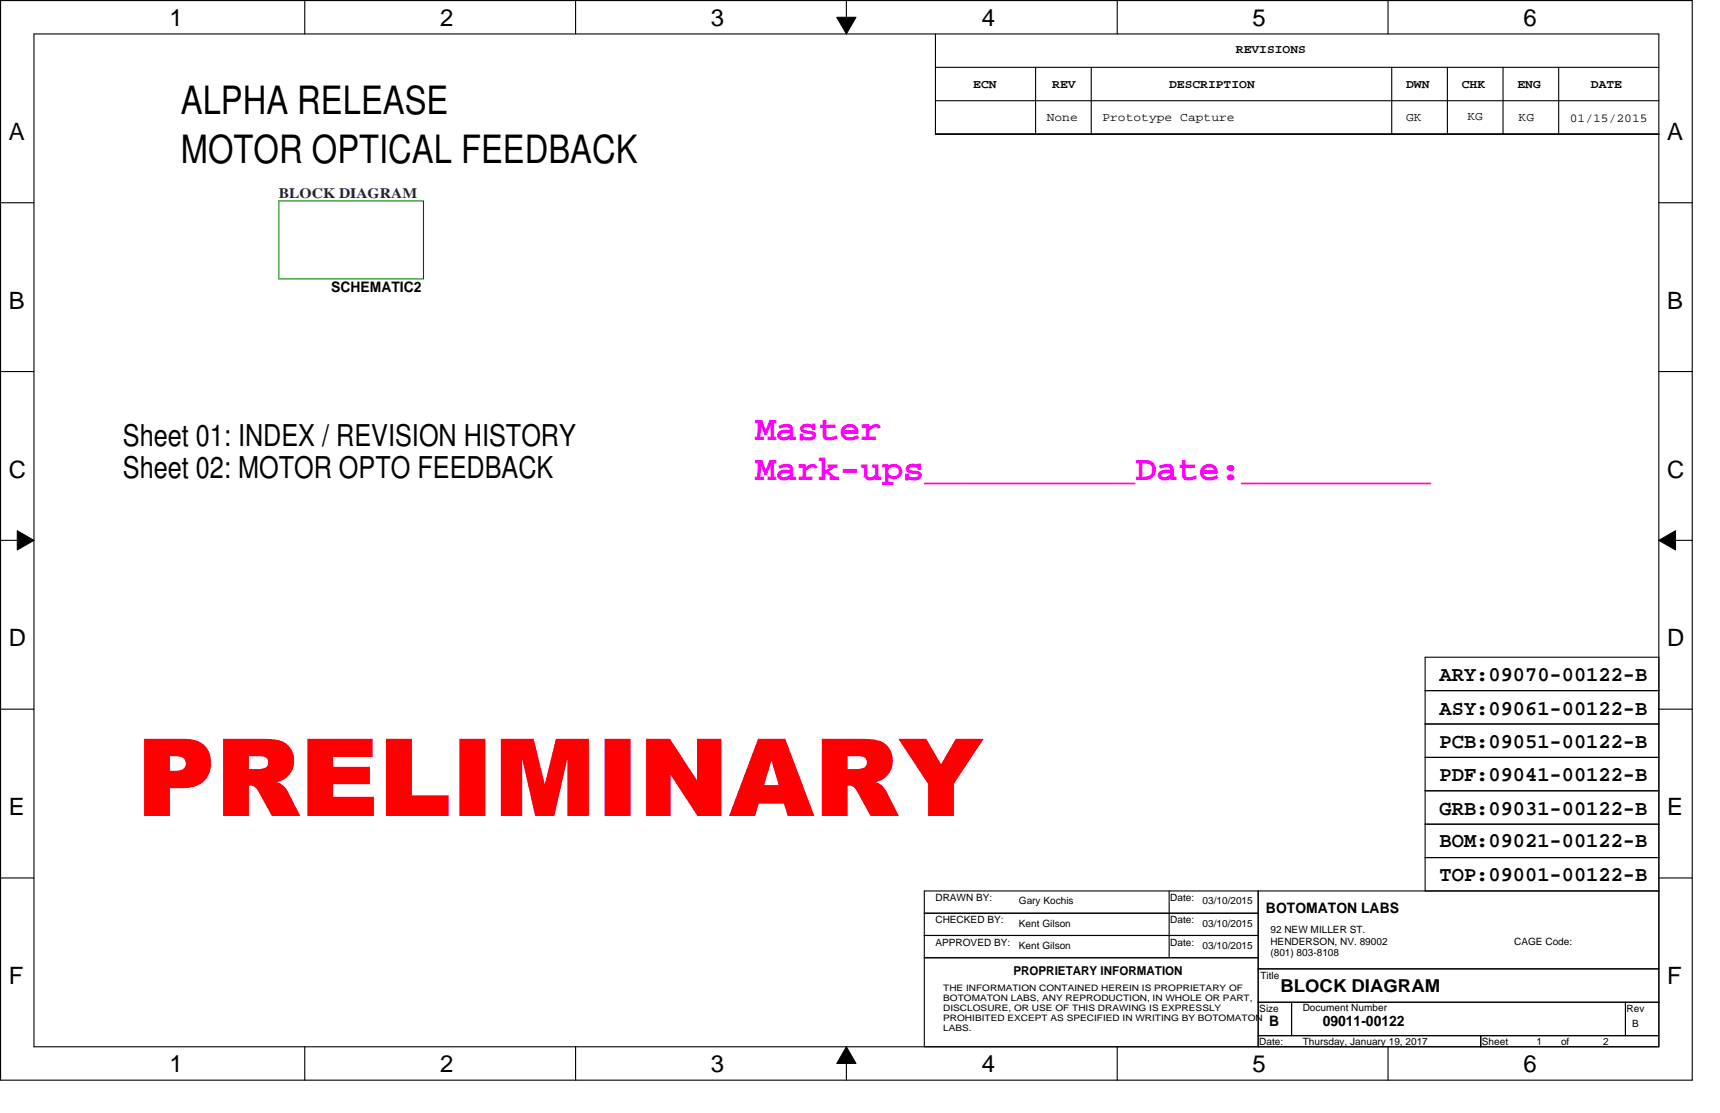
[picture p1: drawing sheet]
<svg xmlns="http://www.w3.org/2000/svg" width="432mm" height="279mm" viewBox="0 0 432 279" stroke-linecap="round" stroke-linejoin="round" font-family="sans-serif">
<path d="M.1 .1h424.7v271.1h-424.7zM8.5 8.5h407.9v254.3h-407.9z" fill="none" stroke="#000" stroke-width=".28"/>
<g fill="#fff">
<path d="M42.5 1h3.4v6.7h-3.4z"/>
<path d="M42.5 263.6h3.4v6.7h-3.4z"/>
</g>
<path d="M76.5 .1v8.4M76.5 262.8v8.4" fill="none" stroke="#000" stroke-width=".28"/>
<g fill="#fff">
<path d="M110.5 1h3.3v6.7h-3.3z"/>
<path d="M110.5 263.6h3.3v6.7h-3.3z"/>
</g>
<path d="M144.5 .1v8.4M144.5 262.8v8.4" fill="none" stroke="#000" stroke-width=".28"/>
<g fill="#fff">
<path d="M178.5 1h3.3v6.7h-3.3z"/>
<path d="M178.5 263.6h3.3v6.7h-3.3z"/>
</g>
<path d="M212.5 .1v8.4M212.5 262.8v8.4" fill="none" stroke="#000" stroke-width=".28"/>
<path d="M210.1 4.3h4.8l-2.4 4.2zM212.5 262.8l2.4 4.2h-4.8z" fill="#000"/>
<path d="M210.1 4.3h4.8l-2.4 4.2zM212.5 262.8l2.4 4.2h-4.8z" fill="none" stroke="#000" stroke-width=".25"/>
<g fill="#fff">
<path d="M246.5 1h3.3v6.7h-3.3z"/>
<path d="M246.5 263.6h3.3v6.7h-3.3z"/>
</g>
<path d="M280.5 .1v8.4M280.5 262.8v8.4" fill="none" stroke="#000" stroke-width=".28"/>
<g fill="#fff">
<path d="M314.5 1h3.3v6.7h-3.3z"/>
<path d="M314.5 263.6h3.3v6.7h-3.3z"/>
</g>
<path d="M348.5 .1v8.4M348.5 262.8v8.4" fill="none" stroke="#000" stroke-width=".28"/>
<g fill="#fff">
<path d="M382.5 1h3.3v6.7h-3.3z"/>
<path d="M382.5 263.6h3.3v6.7h-3.3z"/>
<path d="M2.2 29.7h4v6.7h-4z"/>
<path d="M418.5 29.7h4.1v6.7h-4.1z"/>
<path d="M2.2 72.1h4v6.7h-4z"/>
<path d="M418.5 72.1h4v6.7h-4z"/>
</g>
<path d="M.1 50.9h8.4M416.4 50.9h8.4" fill="none" stroke="#000" stroke-width=".28"/>
<g fill="#fff">
<path d="M2.2 114.5h4.4v6.7h-4.4z"/>
<path d="M418.5 114.5h4.4v6.7h-4.4z"/>
</g>
<path d="M.1 93.3h8.4M416.4 93.3h8.4" fill="none" stroke="#000" stroke-width=".28"/>
<g fill="#fff">
<path d="M2.2 156.8h4.4v6.7h-4.4z"/>
<path d="M418.5 156.8h4.4v6.7h-4.4z"/>
</g>
<path d="M.1 135.7h8.4M416.4 135.7h8.4" fill="none" stroke="#000" stroke-width=".28"/>
<path d="M4.3 133.2l4.2 2.5-4.2 2.4zM416.4 135.7l4.2-2.5v4.9z" fill="#000"/>
<path d="M4.3 133.2l4.2 2.5-4.2 2.4zM416.4 135.7l4.2-2.5v4.9z" fill="none" stroke="#000" stroke-width=".25"/>
<g fill="#fff">
<path d="M2.2 199.2h4v6.7h-4z"/>
<path d="M418.5 199.2h4v6.7h-4z"/>
</g>
<path d="M.1 178h8.4M416.4 178h8.4" fill="none" stroke="#000" stroke-width=".28"/>
<g fill="#fff">
<path d="M2.2 241.6h3.7v6.7h-3.7z"/>
<path d="M418.5 241.6h3.7v6.7h-3.7z"/>
</g>
<g fill="none" stroke="#000" stroke-width=".28">
<path d="M234.8 16.9h181.7M234.8 8.5v25.2M260 16.9v16.8M274 16.9v16.8M349.4 16.9v16.8M363.4 16.9v16.8M377.3 16.9v16.8M391.3 16.9v16.8M234.8 25.3h181.7M234.8 33.7h181.7M357.8 165h58.6v58.7h-58.6zM357.8 173.4h58.6"/>
<path d="M357.8 198.5h58.6M357.8 190.1h58.6M357.8 181.8h58.6M357.8 215.3h58.6M357.8 206.9h58.6M.1 220.4h8.4M416.4 220.4h8.4"/>
</g>
<path d="M36.2 185.5h10.1a5.9 5.9 0 0 1 6.3 3.8 6.2 6.2 0 0 1-3.8 8.1l-1.9 .4-4.2 .1v6.9h-6.5zM42.7 189.8v3.7h1.3a2.04 2.04 0 0 0 2.6-2.4 2.08 2.08 0 0 0-2.4-1.3zM56 185.5h10.5a7.9 7.9 0 0 1 6.2 2 5.5 5.5 0 0 1-3.5 8.8 4.3 4.3 0 0 1 3.3 3l2.9 5.5h-7.1l-3.3-5.9a2.38 2.38 0 0 0-2.5-1.7v7.6h-6.5zM62.5 189.8v3.3h2.3a2.33 2.33 0 0 0 2.5-1.2 1.68 1.68 0 0 0-2.1-2.1zM77.2 185.5h16.4v4.5h-10v2.5h9.3v4.4h-9.3v3.1h10.3v4.8h-16.7zM96.9 185.5h6.5v14.2h9.2v5.1h-15.7zM115.4 185.5h6.4v19.3h-6.4zM125.7 185.5h8.3l2.8 11.4 2.8-11.4h8.2v19.3h-5.4v-14.3l-3.3 14.3h-4.7l-3.3-14.3v14.3h-5.4zM151.8 185.5h6.5v19.3h-6.5zM162.2 185.5h6l6.8 10.4v-10.4h6.1v19.3h-6l-6.8-10.3v10.3h-6.1zM190.3 185.5h6.8l7.3 19.3h-6.6l-1-3.1h-6.3l-1 3.1h-6.5zM193.7 190.9l-1.9 6.2h3.7zM206.3 185.5h10.5a7.9 7.9 0 0 1 6.1 2 5.5 5.5 0 0 1-3.4 8.8 4.3 4.3 0 0 1 3.3 3l2.9 5.5h-7.2l-3.2-5.9a2.38 2.38 0 0 0-2.5-1.7v7.6h-6.5zM212.8 189.8v3.3h2.3a2.33 2.33 0 0 0 2.5-1.2 1.68 1.68 0 0 0-2.1-2.1zM225.5 185.5h7l3.7 6.3 3.8-6.3h6.9l-7.4 11.3v8h-6.5v-8z" fill="#f00"/>
<path d="M232 223.7h184.4v39.1h-184.4zM232 229.2h83.9M232 234.8h83.9M293.5 223.7v16.7M315.9 223.7v39.1M232 240.4h83.9M315.9 243.2h100.5M315.9 251.6h100.5M315.9 260h100.5M324.2 251.6v8.4M371.7 260v2.8M408.1 251.6v8.4" fill="none" stroke="#000" stroke-width=".28"/>
<path d="M70 50.4h36.3v19.6h-36.3z" fill="none" stroke="#008000" stroke-width=".28"/>
<g font-size="9.8">
<text x="45.4" y="28.7">ALPHA RELEASE</text>
<text x="45.4" y="41">MOTOR OPTICAL FEEDBACK</text>
</g>
<g font-size="8.9" fill="#f0f">
<text x="189.6" y="110.4">Master</text>
<text x="189.6" y="120.5">Mark-ups__________Date:_________</text>
</g>
<g font-size="7.5">
<text x="30.9" y="111.9">Sheet 01: INDEX / REVISION HISTORY</text>
<text x="30.9" y="120">Sheet 02: MOTOR OPTO FEEDBACK</text>
</g>
<g font-size="6">
<text x="42.5" y="6.4">1</text>
<text x="110.5" y="6.4">2</text>
<text x="178.5" y="6.4">3</text>
<text x="246.5" y="6.4">4</text>
<text x="314.5" y="6.4">5</text>
<text x="382.5" y="6.4">6</text>
<text x="2.2" y="35.1">A</text>
<text x="418.5" y="35.1">A</text>
<text x="2.2" y="77.5">B</text>
<text x="418.5" y="77.5">B</text>
<text x="2.2" y="119.9">C</text>
<text x="418.5" y="119.9">C</text>
<text x="2.2" y="162.3">D</text>
<text x="418.5" y="162.3">D</text>
<text x="2.2" y="204.6">E</text>
<text x="418.5" y="204.6">E</text>
<text x="2.2" y="247">F</text>
<text x="418.5" y="247">F</text>
<text x="42.5" y="269">1</text>
<text x="110.5" y="269">2</text>
<text x="178.5" y="269">3</text>
<text x="246.5" y="269">4</text>
<text x="314.5" y="269">5</text>
<text x="382.5" y="269">6</text>
</g>
<g font-size="5.3">
<text x="361.4" y="171.1">ARY:09070-00122-B</text>
<text x="361.4" y="179.5">ASY:09061-00122-B</text>
<text x="361.4" y="187.8">PCB:09051-00122-B</text>
<text x="361.4" y="195.9">PDF:09041-00122-B</text>
<text x="361.4" y="204.6">GRB:09031-00122-B</text>
<text x="361.4" y="212.7">BOM:09021-00122-B</text>
<text x="361.4" y="221.1">TOP:09001-00122-B</text>
</g>
<text font-size="4.5" x="321.5" y="248.9">BLOCK DIAGRAM</text>
<text font-size="3.6" fill="#000080" x="70" y="49.7">BLOCK DIAGRAM</text>
<g font-size="3.6">
<text x="83.1" y="73.3">SCHEMATIC2</text>
<text x="317.8" y="229.2">BOTOMATON LABS</text>
<text x="318.7" y="257.7">B</text>
<text x="332.1" y="257.7">09011-00122</text>
</g>
<g font-size="3.1">
<text x="310.3" y="13.3">REVISIONS</text>
<text x="244.3" y="22">ECN</text>
<text x="264.2" y="22">REV</text>
<text x="293.5" y="22">DESCRIPTION</text>
<text x="353" y="22">DWN</text>
<text x="367" y="22">CHK</text>
<text x="381" y="22">ENG</text>
<text x="399.4" y="22">DATE</text>
<text x="262.8" y="30.4">None</text>
<text x="276.7" y="30.4">Prototype Capture</text>
<text x="353" y="30.4">GK</text>
<text x="368.4" y="30.1">KG</text>
<text x="381.2" y="30.4">KG</text>
<text x="394.1" y="30.6">01/15/2015</text>
<text x="254.4" y="244.9">PROPRIETARY INFORMATION</text>
</g>
<g font-size="2.5">
<text x="234.8" y="226.2">DRAWN BY:</text>
<text x="255.8" y="227">Gary Kochis</text>
<text x="293.8" y="226.2">Date:</text>
<text x="301.9" y="227">03/10/2015</text>
<text x="234.8" y="231.8">CHECKED BY:</text>
<text x="255.8" y="232.6">Kent Gilson</text>
<text x="293.8" y="231.8">Date:</text>
<text x="301.9" y="232.6">03/10/2015</text>
<text x="234.8" y="237.4">APPROVED BY:</text>
<text x="255.8" y="238.2">Kent Gilson</text>
<text x="293.8" y="237.4">Date:</text>
<text x="301.9" y="238.2">03/10/2015</text>
<text x="318.9" y="234.3">92 NEW MILLER ST.</text>
<text x="318.9" y="237.1">HENDERSON, NV. 89002</text>
<text x="318.9" y="239.9">(801) 803-8108</text>
<text x="380.1" y="237.1">CAGE Code:</text>
<text x="316.4" y="245.8">Title</text>
<text x="316.1" y="254.1">Size</text>
<text x="327" y="253.9">Document Number</text>
<text x="408.3" y="254.1">Rev</text>
<text x="409.7" y="257.8">B</text>
<text x="316.1" y="262.3">Date:</text>
<text x="327" y="262.3">Thursday, January 19, 2017</text>
<text x="372" y="262.3">Sheet</text>
<text x="385.7" y="262.3">1</text>
<text x="391.9" y="262.3">of</text>
<text x="402.5" y="262.3">2</text>
</g>
<g font-size="2.2">
<text x="236.8" y="248.9">THE INFORMATION CONTAINED HEREIN IS PROPRIETARY OF</text>
<text x="236.8" y="251.4">BOTOMATON LABS, ANY REPRODUCTION, IN WHOLE OR PART,</text>
<text x="236.8" y="253.8">DISCLOSURE, OR USE OF THIS DRAWING IS EXPRESSLY</text>
<text x="236.8" y="256.3">PROHIBITED EXCEPT AS SPECIFIED IN WRITING BY BOTOMATON</text>
<text x="236.8" y="258.8">LABS.</text>
</g>
</svg>
